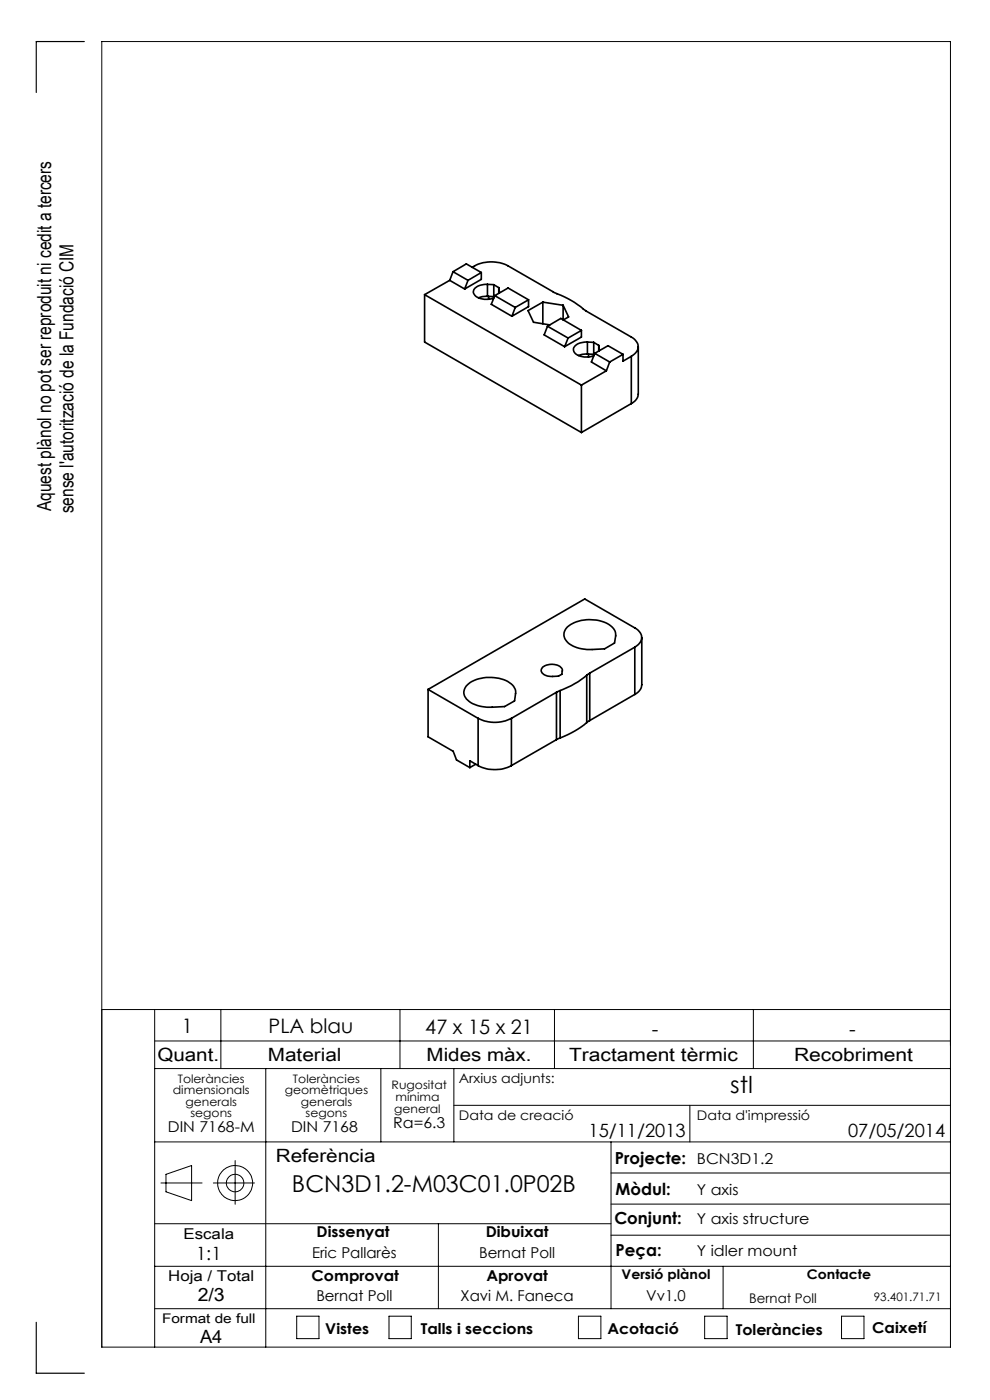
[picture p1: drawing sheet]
<svg xmlns="http://www.w3.org/2000/svg" width="210mm" height="297mm" viewBox="0 0 210 297" stroke-linecap="round" stroke-linejoin="round" font-family="sans-serif">
<g fill="none" stroke="#000" stroke-width=".21">
<path d="M21.6 214.2h180M32.8 214.2v71.6M46.8 214.2v12.5M84.8 214.2v12.5M117.6 214.2v12.5M159.8 214.2v12.5M32.8 220.8h168.8M32.8 226.7h168.8M56.4 226.7v59.1M80.8 226.7v15.5M96.3 226.7v15.5M96.3 234.5h105.3"/>
<path d="M146.3 234.5v7.7M32.8 259.6h96.8M32.8 242.2h168.8M34.1 251h8.8M35.2 249.1l5.4-1.8v7.4l-5.4-1.9zM45.3 251h8.7M49.9 246.2v9.3M93 259.6v18M129.6 242.2v35.4M129.6 255.4h72M129.6 248.8h72M32.8 277.6h168.8"/>
<path d="M32.8 268.6h168.8M62.9 279.2h4.8v4.8h-4.8zM82.5 279.2h4.7v4.8h-4.7zM122.7 279.2h4.8v4.8h-4.8zM129.6 262h72M149.5 279.2h4.7v4.8h-4.7zM153.4 268.6v9M178.5 279.2h4.8v4.8h-4.8zM21.6 285.8h180v-277h-180v277"/>
<circle cx="49.9" cy="251" r="3.7"/>
<circle cx="49.9" cy="251" r="1.86"/>
</g>
<path d="M17.9 8.8h-10.2v10.8M7.7 280.5v10.8h10.2" fill="none" stroke="#000" stroke-width=".25"/>
<g fill="none" stroke="#000" stroke-width=".35">
<path d="M95.4 59.5l3.2 1.8M95.4 59.5l-5.3 3M96.1 57.6l3.2 1.9M96.1 57.6l2.8-1.6 3.2 1.8M96.1 57.6l-.7 1.9M99.3 59.5l-.7 1.8M100.2 56.7a7.7 7.7 0 0 1 7.6-.3l9.6 5.6a22.3 22.3 0 0 1 7 4l9.5 5.5a2.17 2.17 0 0 1 1.5 2.1 2.17 2.17 0 0 1-1.5 2M102.1 57.8v1.5l-3.5 2M102.1 57.8l-2.8 1.7M90.1 62.5l33.2 19.2M90.1 62.5v10.1l33.2 19.2M103.4 60.3a2.85 2.85 0 0 0-3 1.4 1.8 1.8 0 0 0 1.9 1.7l1.2 .1 1.2-.3"/>
<path d="M103.4 62.9h-1.1l-.8 .3M103.4 60.3l1.3 .1M103.4 60.3v2.6M103.4 62.9h1.3M103.6 62.9v.6M104.7 60.4l1.1 .6M104.7 60.4v2.5M104.7 62.9l.1 .1M105 62.7l-.8 1.9 4.4 2.5M105 62.7l4.3 2.5M105 62.7l2.8-1.6 4.3 2.5M105.8 61l.1 .8"/>
<path d="M105.8 61v1.2M105.9 61.8v.4M105.9 61.8v.3M109.3 65.2l-.7 1.9M112.1 63.6v1.4l-3.5 2.1M112.1 63.6l-2.8 1.6M115.1 64.1l4.4 .7M115.1 64.1l-3.1 1.8 1.2 2.5 3.4 .5M115.1 64.1v4.6M116.1 69.2l-.7 1.8 4.4 2.6M116.1 69.2l4.4 2.5M116.1 69.2l2.9-1.6 4.3 2.5"/>
<path d="M119.5 64.8l1.1 2.4-1.1 .7M119.5 64.8v3M120.5 71.7l-.7 1.9M123.3 70.1v1.4l-3.5 2.1M123.3 70.1l-2.8 1.6M124.6 72.6a2.85 2.85 0 0 0-3 1.4 1.81 1.81 0 0 0 2 1.7h1.1l1.3-.2M124.6 75.1l-1.1 .1-.8 .2M124.6 72.6h1.3M124.6 72.6v2.5M124.6 75.1l1.3 .1M124.8 75.1v.6M125.9 72.6l1.1 .7"/>
<path d="M125.9 72.6v2.6M125.9 75.2h.1M126.2 75l-.8 1.8 3.2 1.9M126.2 75l3.1 1.8M126.2 75l2.8-1.7 3.2 1.9M127 73.3l.1 .7M127 73.3v1.2M127.1 74v.4M127.1 74v.3M128.6 78.7l-5.3 3M129.3 76.8l-.7 1.9M132.2 75.2l-2.9 1.6"/>
<path d="M132.2 75.2v1.4l1.7-1M133.9 75.6v10M135.4 73.6v10a2.51 2.51 0 0 1-1.5 2M123.3 81.7v10.1M133.9 85.6l-10.6 6.2M120.4 133a7.9 7.9 0 0 1 9.5 .1l.6 .8a4.2 4.2 0 0 1-.1 2.5l-2.2 1.3-2.6 .1a6.5 6.5 0 0 1-5.6-2.1 2.08 2.08 0 0 1 .4-2.7zM134.7 137.3a2.17 2.17 0 0 0 1.4-2 2.17 2.17 0 0 0-1.4-2.1l-10.7-6.1-33.2 19.2M134.7 137.3l-9.6 5.5M134.7 137.3v10M136.1 135.3v10a2.5 2.5 0 0 1-1.4 2M90.8 146.3l10.6 6.1M90.8 146.3v10l5.3 3.1 .7 1.8 2.9 1.6"/>
<path d="M99.2 145.3a8 8 0 0 1 9.5 0l.7 1.2-.3 2.2-2.1 1.2-2.6 .1a6.3 6.3 0 0 1-5.8-2.3 2.13 2.13 0 0 1 .6-2.4zM101.4 152.4a7.7 7.7 0 0 0 7.1 0M101.4 152.4v10M108.5 152.4v10M115.1 141.5a3.1 3.1 0 0 1 4.1 .4v1.1a4.1 4.1 0 0 1-3.8 .1 .92 .92 0 0 1-.3-1.6zM118 146.9l-9.5 5.5M118 146.9v10M118 156.9l-9.5 5.5M118.8 146.5l-.8 .4M118.8 156.6l-.8 .3M118.8 146.5v10.1M124.5 143.3a20.2 20.2 0 0 1-5.7 3.2"/>
<path d="M124.5 153.3a19.2 19.2 0 0 1-5.7 3.3M124.5 143.3v10M125.1 142.8l-.6 .5M125.1 152.9l-.6 .4M125.1 142.8v10.1M134.7 147.3l-9.6 5.6M100.9 162.1l-1.2 .7M101.4 162.4a7.7 7.7 0 0 0 7.1 0M101.4 162.4l-1.7-1v1.4"/>
</g>
<g font-size="4.9">
<text x="154.9" y="231.8">stl</text>
<text x="61.9" y="253">BCN3D1.2-M03C01.0P02B</text>
</g>
<g font-size="4.2">
<text x="38.6" y="219">1</text>
<text x="57" y="219.2">PLA blau</text>
<text x="90.2" y="219.4">47 x 15 x 21</text>
<text x="138.3" y="219.7">-</text>
<text x="180.1" y="219.7">-</text>
</g>
<g font-size="4.1">
<text x="10.9" y="108.4" transform="rotate(-90 10.9 108.4)">Aquest plànol no pot ser reproduit ni cedit a tercers</text>
<text x="15.6" y="108.9" transform="rotate(-90 15.6 108.9)">sense l'autorització de la Fundació CIM</text>
</g>
<g font-size="3.9">
<text x="33.4" y="225">Quant.</text>
<text x="56.8" y="225">Material</text>
<text x="90.5" y="225">Mides màx.</text>
<text x="120.7" y="225">Tractament tèrmic</text>
<text x="168.4" y="225">Recobriment</text>
<text x="124.8" y="241.3">15/11/2013</text>
<text x="179.9" y="241.3">07/05/2014</text>
<text x="58.5" y="246.5">Referència</text>
<text x="41.6" y="267.2">1:1</text>
<text x="41.9" y="276.1">2/3</text>
<text x="42.4" y="284.9">A4</text>
</g>
<g font-size="3.5">
<text x="130.5" y="246.8">Projecte:</text>
<text x="130.6" y="253.4">Mòdul:</text>
<text x="130.3" y="259.8">Conjunt:</text>
<text x="130.6" y="266.4">Peça:</text>
</g>
<g font-size="3.2">
<text x="83.4" y="239.3">Ra=6.3</text>
<text x="35.6" y="240.1">DIN 7168-M</text>
<text x="61.7" y="240.1">DIN 7168</text>
<text x="147.8" y="246.8">BCN3D1.2</text>
<text x="147.8" y="253.4">Y axis</text>
<text x="38.9" y="262.9">Escala</text>
<text x="67.2" y="262.5">Dissenyat</text>
<text x="103" y="262.5">Dibuixat</text>
<text x="147.8" y="259.8">Y axis structure</text>
<text x="66.2" y="266.8">Eric Pallarès</text>
<text x="101.6" y="266.8">Bernat Poll</text>
<text x="147.8" y="266.4">Y idler mount</text>
<text x="35.7" y="271.7">Hoja / Total</text>
<text x="66.1" y="271.7">Comprovat</text>
<text x="103.2" y="271.7">Aprovat</text>
<text x="67.1" y="276.1">Bernat Poll</text>
<text x="97.7" y="276.1">Xavi M. Faneca</text>
<text x="137.1" y="276.1">Vv1.0</text>
<text x="69" y="283.1">Vistes</text>
<text x="89.3" y="283.1">Talls i seccions</text>
<text x="128.8" y="283.1">Acotació</text>
<text x="156.1" y="283.2">Toleràncies</text>
<text x="185" y="282.8">Caixetí</text>
</g>
<g font-size="2.8">
<text x="97.3" y="229.6">Arxius adjunts:</text>
<text x="97.3" y="237.7">Data de creació</text>
<text x="147.8" y="237.7">Data d'impressió</text>
<text x="131.8" y="271.4">Versió plànol</text>
<text x="171.2" y="271.4">Contacte</text>
<text x="34.4" y="280.7">Format de full</text>
<text x="158.9" y="276.3">Bernat Poll</text>
</g>
<g font-size="2.5">
<text x="36.7" y="232.1">dimensionals</text>
<text x="37.7" y="229.6">Toleràncies</text>
<text x="60.4" y="232.1">geomètriques</text>
<text x="62.1" y="229.6">Toleràncies</text>
<text x="83.1" y="231">Rugositat</text>
<text x="83.9" y="233.5">mínima</text>
<text x="39.4" y="234.6">generals</text>
<text x="40.4" y="237.1">segons</text>
<text x="63.8" y="234.6">generals</text>
<text x="64.8" y="237.1">segons</text>
<text x="83.6" y="236.2">general</text>
<text x="185.4" y="276.1">93.401.71.71</text>
</g>
</svg>
